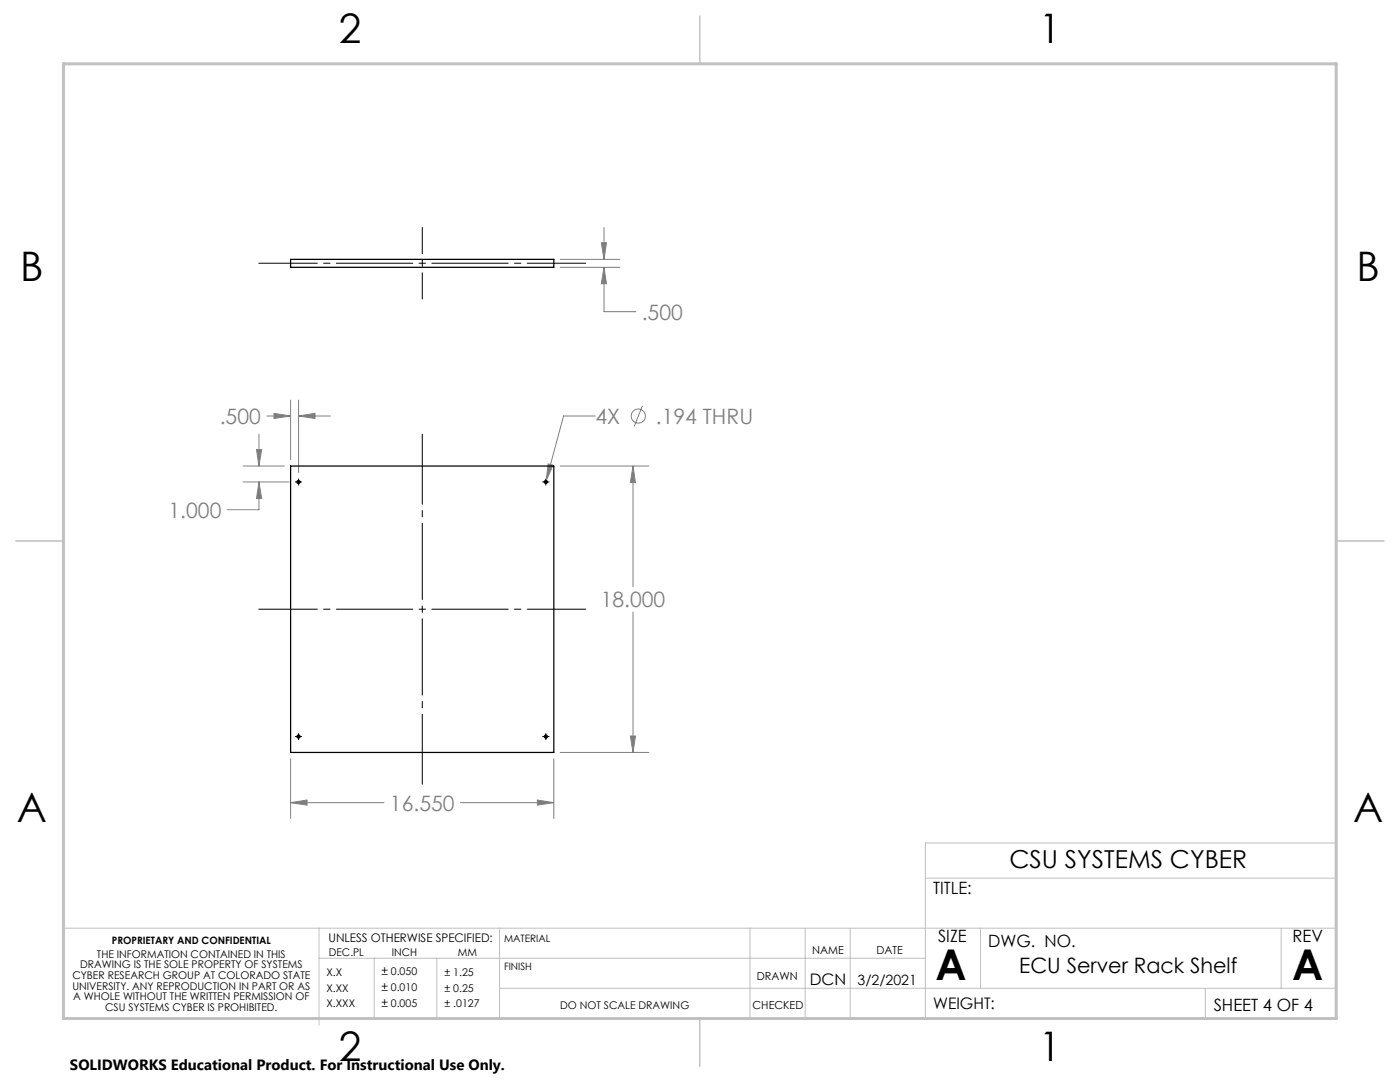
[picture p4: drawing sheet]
<svg xmlns="http://www.w3.org/2000/svg" width="279mm" height="216mm" viewBox="0 0 279 216" stroke-linecap="round" stroke-linejoin="round" font-family="sans-serif">
<g fill="none" stroke="#808080" stroke-width=".2">
<path d="M111.8 51.8h11.9M111.8 53.3h11.9M120 48.4h1l-.5 3.4zM120.5 53.3v8.9h6.4M120.5 45.4v6.4M120.5 53.3l.5 3.3h-1zM58 79.8v11.9M59.6 79.8v14.5M48.5 93h8.2M48.5 96.2h9.2M51.2 89.7h1l-.5 3.3zM51.7 96.2v5.5h-6.4"/>
<path d="M51.7 86.6v6.4M51.7 96.2l.5 3.3h-1zM53.2 83h4.8M54.7 82.5l3.3 .5-3.3 .5zM59.6 83h6.3M59.6 83l3.3-.5v1zM109.4 92.6l1 .2-1.4 3.1zM111.8 93h17.7M118.8 83h-6.3l-3.5 12.9M126.3 93v24.1M126.3 93l.5 3.3h-1zM128.2 81l-1.6 4.1"/>
<path d="M126.3 122.1v28M58 151.4v11.9M107.2 159.6l3.3 .6-3.3 .5zM110.5 151.4v11.9M111.8 150.1h17.7M125.8 146.9h1l-.5 3.2zM58 160.2h18.6M58 160.2l3.3-.6v1.1zM91.9 160.2h18.6"/>
<circle cx="127.4" cy="83" r="1.41"/>
</g>
<path d="M84.3 45.4v14.3" fill="none" stroke="#000" stroke-width=".2" stroke-dasharray="15.2 1.3 1.3 1.3" stroke-dashoffset="10"/>
<path d="M51.7 52.5h65.2M116.9 121.6h-65.2" fill="none" stroke="#000" stroke-width=".2" stroke-dasharray="15.2 1.3 1.3 1.3" stroke-dashoffset="3.6"/>
<path d="M84.3 156.5v-69.9" fill="none" stroke="#000" stroke-width=".2" stroke-dasharray="15.2 1.3 1.3 1.3" stroke-dashoffset="1.3"/>
<path d="M58.9 96.2h1.3M59.6 95.6v1.2M108.3 96.2h1.3M108.9 95.6v1.2M58.9 147h1.3M59.6 146.4v1.2M108.3 147h1.3M108.9 146.4v1.2" fill="none" stroke="#000" stroke-width=".2"/>
<g fill="none" stroke="#c0c0c0" stroke-width=".2">
<path d="M184.7 175.2h82M266.7 168.2h-82v35M12.7 185.2h254M63.7 191.2h121M63.7 185.2v19.3M74.7 191.2v12M87.2 191.2v12M99.7 185.2v18M99.7 197.2h167M149.7 185.2v18M160.7 185.2v18M169.7 185.2v18"/>
<path d="M195.7 185.2v12M240.6 197.2v6M255.7 185.2v12M14.8 203.2h239.9"/>
</g>
<path d="M139.7 3.2v9.5M3.1 107.9h9.6M266.7 107.9h9.5M139.7 203.2v9.6" fill="none" stroke="#c0c0c0" stroke-width=".3"/>
<path d="M12.7 12.7h254v190.5h-254z" fill="none" stroke="#c0c0c0" stroke-width=".6"/>
<path d="M120 48.4h1l-.5 3.4zM120.5 53.3l.5 3.3h-1zM126.3 93l.5 3.3h-1zM125.8 146.9h1l-.5 3.2zM107.2 159.6l3.3 .6-3.3 .5zM58 160.2l3.3-.6v1.1zM59.6 83l3.3-.5v1zM54.7 82.5l3.3 .5-3.3 .5zM51.7 96.2l.5 3.3h-1zM51.2 89.7h1l-.5 3.3zM109.4 92.6l-.4 3.3 1.4-3.1z" fill="#808080"/>
<g fill="none" stroke="#000" stroke-width=".25">
<path d="M58 51.8h52.5v1.5h-52.5zM58 93h52.5v57.1h-52.5z"/>
<circle cx="59.6" cy="96.2" r=".32"/>
<circle cx="108.9" cy="96.2" r=".31"/>
<circle cx="59.6" cy="147" r=".32"/>
<circle cx="108.9" cy="147" r=".31"/>
</g>
<g font-size="8.5">
<text x="186.7" y="195.5">A</text>
<text x="257.9" y="195.5">A</text>
</g>
<g font-size="8.1">
<text x="67.6" y="8.5">2</text>
<text x="207.3" y="8.5">1</text>
<text x="4" y="56.2">B</text>
<text x="270.7" y="56.2">B</text>
<text x="3.3" y="164.1">A</text>
<text x="270" y="164.1">A</text>
<text x="67.6" y="211.7">2</text>
<text x="207.3" y="211.7">1</text>
</g>
<text font-size="4.9" x="201.5" y="173.2">CSU SYSTEMS CYBER</text>
<g font-size="4.2" fill="#808080">
<text x="128.1" y="63.8">.500</text>
<text x="43.9" y="84.6">.500</text>
<text x="118.8" y="84.6">4X</text>
<text x="130.9" y="84.6">.194 THRU</text>
<text x="33.6" y="103.3">1.000</text>
<text x="119.9" y="121.2">18.000</text>
<text x="77.8" y="161.7">16.550</text>
</g>
<text font-size="4.2" x="203.4" y="194.2">ECU Server Rack Shelf</text>
<g font-size="3.4">
<text x="186.2" y="178.4">TITLE:</text>
<text x="187.2" y="187.9">SIZE</text>
<text x="197.2" y="188.9">DWG. NO.</text>
<text x="257.9" y="187.9">REV</text>
<text x="242.2" y="201.7">SHEET 4 OF 4</text>
</g>
<g font-size="3.2">
<text x="161.6" y="196.6">DCN</text>
<text x="186.2" y="201.3">WEIGHT:</text>
</g>
<text font-size="3" x="14" y="213.5">SOLIDWORKS Educational Product. For Instructional Use Only.</text>
<text font-size="2.8" x="171.2" y="196.6">3/2/2021</text>
<g font-size="2.4">
<text x="65.6" y="187.9">UNLESS OTHERWISE SPECIFIED:</text>
<text x="76.1" y="194.6">± 0.050</text>
<text x="76.1" y="197.8">± 0.010</text>
<text x="76.1" y="201">± 0.005</text>
</g>
<g font-size="2.2">
<text x="162.1" y="190.4">NAME</text>
<text x="174.9" y="190.4">DATE</text>
<text x="151" y="195.6">DRAWN</text>
<text x="150.2" y="201.4">CHECKED</text>
</g>
<g font-size="2.1">
<text x="19.4" y="191.1">THE INFORMATION CONTAINED IN THIS</text>
<text x="65.6" y="190.7">DEC.PL</text>
<text x="78.2" y="190.7">INCH</text>
<text x="91.4" y="190.7">MM</text>
<text x="14.4" y="195.4">CYBER RESEARCH GROUP AT COLORADO STATE</text>
<text x="14.5" y="197.5">UNIVERSITY. ANY REPRODUCTION IN PART OR AS</text>
<text x="16" y="193.2">DRAWING IS THE SOLE PROPERTY OF SYSTEMS</text>
<text x="65.1" y="194.8">X.X</text>
<text x="65.1" y="197.9">X.XX</text>
<text x="88.7" y="194.8">± 1.25</text>
<text x="88.7" y="197.9">± 0.25</text>
<text x="14.6" y="199.6">A WHOLE WITHOUT THE WRITTEN PERMISSION OF</text>
<text x="21" y="201.7">CSU SYSTEMS CYBER IS PROHIBITED.</text>
<text x="65.1" y="201">X.XXX</text>
<text x="88.7" y="201">± .0127</text>
<text x="111.8" y="201.3">DO NOT SCALE DRAWING</text>
</g>
<g font-size="2">
<text x="22.3" y="188.4">PROPRIETARY AND CONFIDENTIAL</text>
<text x="100.6" y="187.9">MATERIAL</text>
<text x="100.6" y="193.5">FINISH</text>
</g>
</svg>
